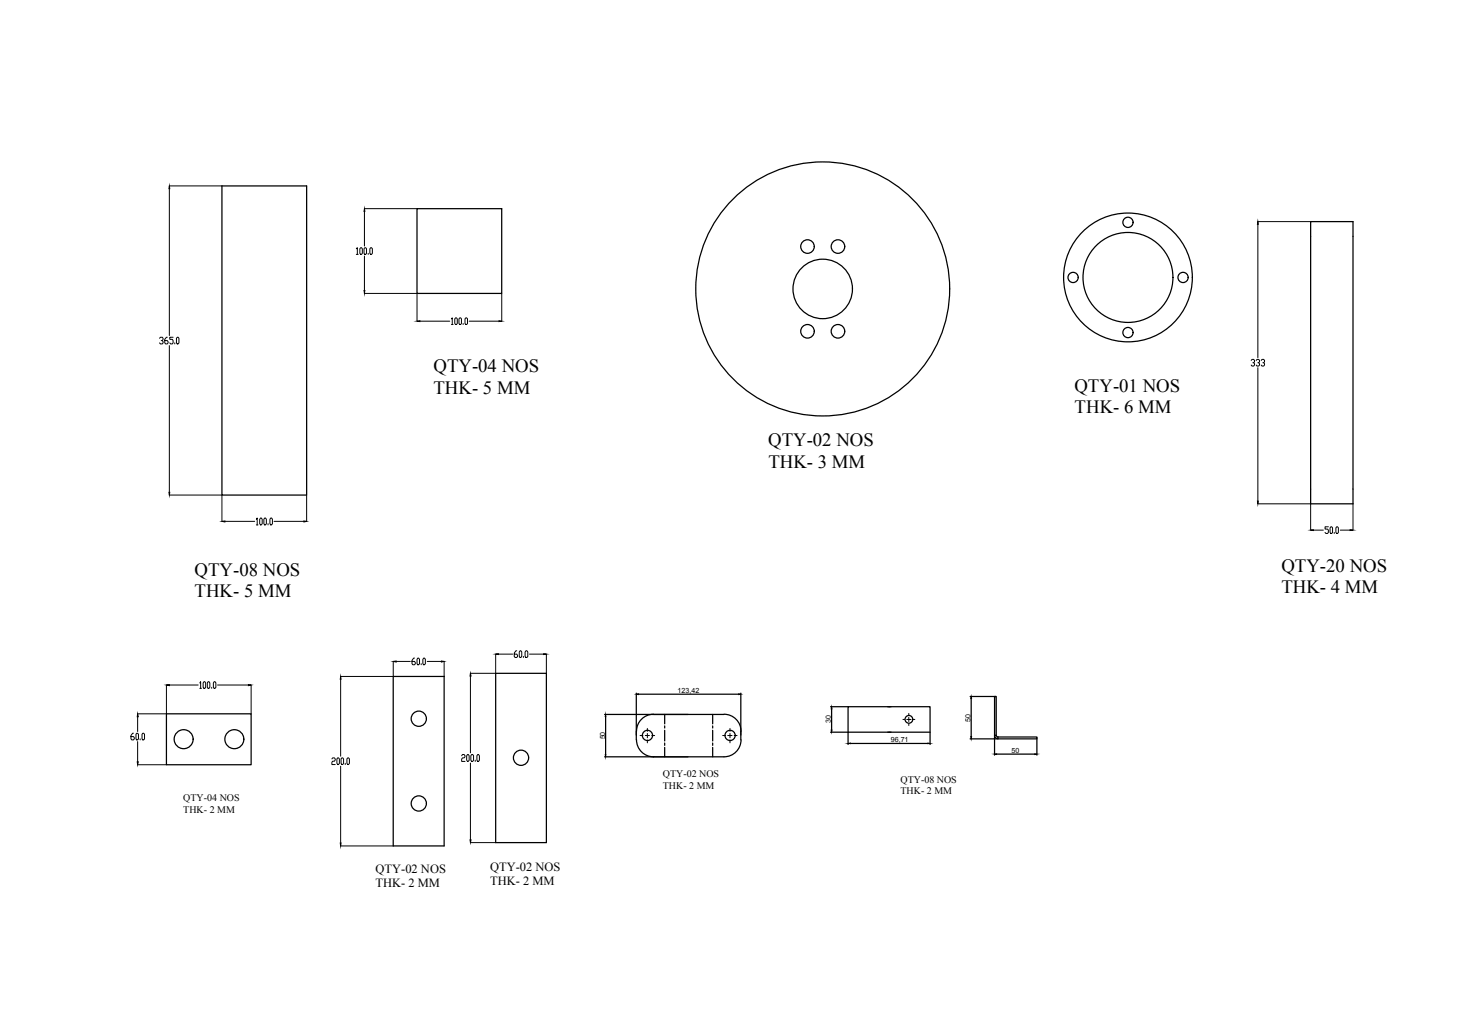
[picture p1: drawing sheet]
<svg xmlns="http://www.w3.org/2000/svg" width="297mm" height="210mm" viewBox="0 0 297 210" stroke-linecap="round" stroke-linejoin="round" font-family="sans-serif">
<!-- layer: 0 -->
<g fill="none" stroke="#000" stroke-width=".25">
<path d="M45 37.7h17.2v62.7h-17.2zM84.6 42.3h17.2v17.2h-17.2zM265.9 44.9h8.6v57.3h-8.6zM79.8 137.2h10.3v34.4h-10.3zM100.6 136.6h10.3v34.3h-10.3zM33.8 144.8h17.2v10.3h-17.2zM122.7 144.9h24.2M122.9 145.3v7.8M129.1 140.6v9.5M129.1 150a3.5 3.5 0 0 0 3.5 3.5M129.5 140.8h20.4M132.6 144.9a3.5 3.5 0 0 0-3.5 3.4"/>
<path d="M134.9 144.9v1.9M134.9 147.2v.4M134.9 148.1v2.2M134.9 150.7v.5M134.9 151.6v1.9M144.6 144.9v1.9M144.6 147.2v.4M144.6 148.1v2.2M144.6 150.7v.5M144.6 151.6v1.9M146.9 144.9a3.5 3.5 0 0 1 3.5 3.4M150.3 140.6v9.5"/>
<path d="M150.4 150a3.5 3.5 0 0 1-3.5 3.5h-24.2M168.5 148.5h20.2v-5.2h-16.6v5.2M168.5 143.3h3.7M168.7 143.7v4.4M172.1 148.6v2.4M172.5 150.8h15.8M180.1 143.3h.7M188.7 148.6v2.4M196.8 141.3h5.2M196.8 149.8h5.5M197 141.7v7.7M201.8 149.1a.7 .7 0 0 0 .7 .7"/>
<path d="M201.8 149.1v-7.8h.3v7.8M201.8 149.1h.3M201.8 149.3v3.8M202.1 149.1l.4 .4M202.2 152.9h7.8M202.5 149.5h7.9v.3h-7.9zM210.4 149.6v3.5"/>
<circle cx="163.8" cy="50" r="1.38"/>
<circle cx="166.9" cy="58.6" r="25.8"/>
<circle cx="166.9" cy="58.6" r="6"/>
<circle cx="170" cy="50" r="1.38"/>
<circle cx="217.7" cy="56.3" r="1.04"/>
<circle cx="228.9" cy="56.3" r="13.1"/>
<circle cx="228.9" cy="56.3" r="9.1"/>
<circle cx="228.9" cy="45.1" r="1.04"/>
<circle cx="240" cy="56.3" r="1.04"/>
<circle cx="163.8" cy="67.2" r="1.38"/>
<circle cx="170" cy="67.2" r="1.38"/>
<circle cx="228.9" cy="67.4" r="1.04"/>
<circle cx="37.3" cy="149.9" r="1.93"/>
<circle cx="47.5" cy="149.9" r="1.93"/>
<circle cx="85" cy="145.8" r="1.55"/>
<circle cx="105.7" cy="153.7" r="1.55"/>
<circle cx="131.4" cy="149.1" r="1.04"/>
<circle cx="148.1" cy="149.1" r="1.04"/>
<circle cx="184.4" cy="145.9" r=".78"/>
<circle cx="85" cy="162.9" r="1.55"/>
</g>
<g fill="none" stroke="#000" stroke-width=".2">
<path d="M34.4 37.7h10.6M34.4 38.3v29.8M72.3 50.4l.2-.2v1.4M72.3 51.6h.4M73.2 50.2l.3 .2v1l-.2 .2-.3-.2v-1zM73.9 42.3h10.7M73.9 59.5h10.7v5.6M73.9 42.9v7M73.9 51.9v7M74 50.2l.4 .2v1l-.2 .2-.3-.2v-1zM74.7 51.4v.2M75.2 50.2l.4 .2v1l-.2 .2-.4-.2v-1z"/>
<path d="M101.8 59.5v5.6M255.2 44.9h10.7M255.2 45.5v27M32.4 68.6l.1-.2h.4l.2 .2-.2 .5h-.2M32.9 69.1l.2 .2-.2 .5h-.4l-.1-.3M33.9 68.4h-.1l-.4 .4v.7l.2 .3h.3l.2-.5-.2-.2h-.5M34.4 70.1v29.8M35.1 68.4h-.7v.4h.6l.1 .3v.4l-.1 .3h-.4l-.2-.3M35.5 69.5v.3M36 68.4l.3 .2v.9l-.2 .3-.3-.3v-.9zM85.2 65.1h6.1M91.6 64.7l.2-.2v1.3"/>
<path d="M91.6 65.8h.3M92.4 64.5l.4 .2v.9l-.2 .2-.3-.2v-.9zM93.3 64.5l.3 .2v.9l-.1 .2-.4-.2v-.9zM94 65.6v.2M94.5 64.5l.4 .2v.9l-.2 .2-.4-.2v-.9zM95.2 65.1h6M253.9 73.1l.1-.2h.4l.1 .2v.2l-.3 .3M254.4 73.6l.1 .2-.1 .4h-.4l-.1-.2M254.9 73.1l.1-.2h.4l.2 .2v.2l-.4 .3M255.2 74.6v27M255.4 73.6l.2 .2-.2 .4h-.4l-.1-.2M255.9 73.1l.2-.2h.3l.2 .2v.2l-.4 .3"/>
<path d="M256.4 73.6l.2 .2-.2 .4h-.3l-.2-.2M34.4 100.4h10.6M45 100.4v5.3M45.6 105.7h6.1M52 105.3l.2-.2v1.4M52 106.5h.4M52.9 105.1h.1l.2 .2v.9l-.2 .3h-.1l-.2-.3v-.9zM53.7 105.1h.2l.1 .2v.9l-.1 .3h-.2l-.2-.3v-.9zM54.4 106.2v.3M54.9 105.1h.2l.2 .2v.9l-.2 .3h-.2l-.1-.3v-.9zM55.6 105.7h6.1M62.2 100.4v5.3"/>
<path d="M255.2 102.2h10.7M265.9 102.2v5.3M266.5 107.5h2M269.5 106.8h-.7v.5h.6l.1 .2v.5l-.1 .2h-.4l-.2-.2M270 106.8l.4 .2v1l-.2 .2-.3-.2v-1zM270.7 108v.2M271.2 106.8l.4 .2v1l-.2 .2-.4-.2v-1zM271.9 107.5h2M274.5 102.2v5.3M33.8 138.9v5.9h-5.9M34.4 138.9h5.8M40.5 138.5l.2-.3v1.4"/>
<path d="M40.5 139.6h.4M41.4 138.2h.2l.1 .3v.9l-.1 .2-.4-.2v-.9zM42.2 138.2h.2l.2 .3v.9l-.2 .2-.3-.2v-.9zM43 139.4v.2M43.5 138.2h.1l.2 .3v.9l-.2 .2-.3-.2v-.9zM44.1 138.9h6.3M51 138.9v5.9M69.1 137.7v15.7M79.8 134.1v3.1h-10.7M80.4 134.1h2.9M84.1 133.5h-.2l-.3 .4v.7l.2 .2h.3l.2-.2-.2-.5h-.5M84.8 133.5h.1l.2 .2v.9l-.2 .2-.3-.2v-.9z"/>
<path d="M85.5 134.6v.2M86 133.5h.1l.2 .2v.9l-.2 .2-.3-.2v-.9zM86.7 134.1h2.9M90.1 134.1v3.1M95.4 136.6h5.1M95.4 137.1v15.6M100.6 132.7v3.8M101.1 132.7h2.9M104.8 132h-.1l-.4 .4v.7l.2 .2h.3l.2-.2-.2-.4h-.5M105.5 132h.2l.2 .2v.9l-.2 .2-.3-.2v-.9zM106.2 133.1v.2M106.7 132h.2l.2 .2v.9l-.2 .2h-.2l-.2-.2v-.9z"/>
<path d="M107.4 132.7h2.9M110.9 132.7v3.8M27.1 148.7h-.2l-.3 .5v.6l.1 .3h.4l.1-.5-.1-.2h-.5M27.8 148.7l.3 .2v.9l-.2 .3-.3-.3v-.9zM27.9 155.1h5.9M27.9 145.4v3M27.9 150.4v4.1M28.4 149.8v.3M29 148.7l.3 .2v.9l-.1 .3-.4-.3v-.9zM67.3 153.9l.2-.2h.3l.2 .2-.2 .5h-.3l-.2 .2v.5h.7M68.5 153.7l.4 .2v.9l-.2 .3h-.2l-.1-.3v-.9zM69.1 155.4v15.6"/>
<path d="M69.4 153.7l.3 .2v.9l-.2 .3h-.1l-.2-.3v-.9zM70 154.8v.3M70.6 153.7l.3 .2v.9l-.2 .3h-.1l-.2-.3v-.9zM93.7 153.3l.1-.3h.4l.1 .3-.1 .4h-.4l-.1 .3v.4h.6M94.9 153h.1l.2 .3v.9l-.2 .2h-.1l-.2-.2v-.9zM95.4 154.8v15.5M95.7 153h.2l.2 .3v.9l-.2 .2h-.2l-.2-.2v-.9zM96.4 154.2v.2M96.9 153h.2l.2 .3v.9l-.2 .2h-.2l-.1-.2v-.9zM129.9 149.2h.6M131.3 148.7v.5h-.4M131.3 147.7v.6"/>
<path d="M131.3 150.1v.6M131.8 149.2h-.5v.4M132.2 149.2h.6M146.6 149.2h.6M148.1 148.7v.5h-.5M148.1 147.7v.6M148.1 150.1v.6M148.5 149.2h-.4v.4M149 149.2h.5M183.2 145.9h.3M184.4 145.5v.4h-.4M184.4 144.7v.3"/>
<path d="M184.4 146.8v.3M184.9 145.9h-.5v.4M185.3 145.9h.3M69.1 171.6h10.7M95.4 170.9h5.1"/>
</g>
<g fill="#000" stroke="#000" stroke-width=".2">
<path d="M34.4 37.7v.6h-.1zM73.9 42.3l.1 .6h-.1zM73.9 58.9h.1l-.1 .6zM255.2 44.9l.1 .6h-.2zM84.6 65.1h.6v.1zM101.2 65.1h.6l-.6 .1zM34.3 99.9h.1v.5zM45 105.7l.6-.1v.3zM61.7 105.6l.5 .1-.5 .2zM255.1 101.6h.2l-.1 .6zM265.9 107.5l.6-.1v.2zM273.9 107.4l.6 .1-.6 .1z"/>
<path d="M33.8 138.9l.6-.1v.3zM50.4 138.8l.6 .1-.6 .2zM69.1 137.2l.1 .5h-.2zM79.8 134.1h.6v.2zM89.6 134.1h.5l-.5 .2zM95.4 136.6l.2 .5h-.2zM100.6 132.7l.5-.1v.1zM110.3 132.6l.6 .1h-.6zM27.8 154.5h.3l-.2 .6zM27.9 144.8l.2 .6h-.3zM122.9 144.9v.4h-.1zM122.8 153.1h.1v.4z"/>
<path d="M129.1 140.8l.4-.1v.2zM149.9 140.7l.4 .1-.4 .1zM168.6 148.1h.2l-.1 .4zM168.7 143.3l.1 .4h-.2zM172.1 150.8l.4-.1v.1zM188.3 150.7l.4 .1h-.4zM197 141.3l.1 .4h-.1zM197 149.4h.1l-.1 .4zM201.8 152.9h.4v.1zM210 152.9h.4l-.4 .1zM69 171h.2l-.1 .6zM95.4 170.3h.2l-.2 .6z"/>
</g>
<g font-size="3.8">
<text x="88" y="75.5">QTY-04 NOS</text>
<text x="88" y="79.8">THK- 5 MM</text>
<text x="218" y="79.5">QTY-01 NOS</text>
<text x="218" y="83.8">THK- 6 MM</text>
<text x="155.9" y="90.5">QTY-02 NOS</text>
<text x="155.9" y="94.9">THK- 3 MM</text>
<text x="39.5" y="116.8">QTY-08 NOS</text>
<text x="260" y="115.9">QTY-20 NOS</text>
<text x="39.5" y="121.1">THK- 5 MM</text>
<text x="260" y="120.2">THK- 4 MM</text>
</g>
<g font-size="2.5">
<text x="76.2" y="177">QTY-02 NOS</text>
<text x="76.2" y="179.9">THK- 2 MM</text>
<text x="99.4" y="176.6">QTY-02 NOS</text>
<text x="99.4" y="179.5">THK- 2 MM</text>
</g>
<g font-size="2">
<text x="134.5" y="157.7">QTY-02 NOS</text>
<text x="134.5" y="160">THK- 2 MM</text>
<text x="182.7" y="158.8">QTY-08 NOS</text>
<text x="182.7" y="161.1">THK- 2 MM</text>
<text x="37.2" y="162.5">QTY-04 NOS</text>
<text x="37.2" y="164.8">THK- 2 MM</text>
</g>
<g font-size="1.4">
<text x="137.5" y="140.5">123,42</text>
<text x="122.8" y="150" transform="rotate(-90 122.8 150)">50</text>
<text x="168.6" y="146.7" transform="rotate(-90 168.6 146.7)">30</text>
<text x="196.9" y="146.3" transform="rotate(-90 196.9 146.3)">50</text>
<text x="180.7" y="150.4">96,71</text>
<text x="205.3" y="152.8">50</text>
</g>
</svg>
